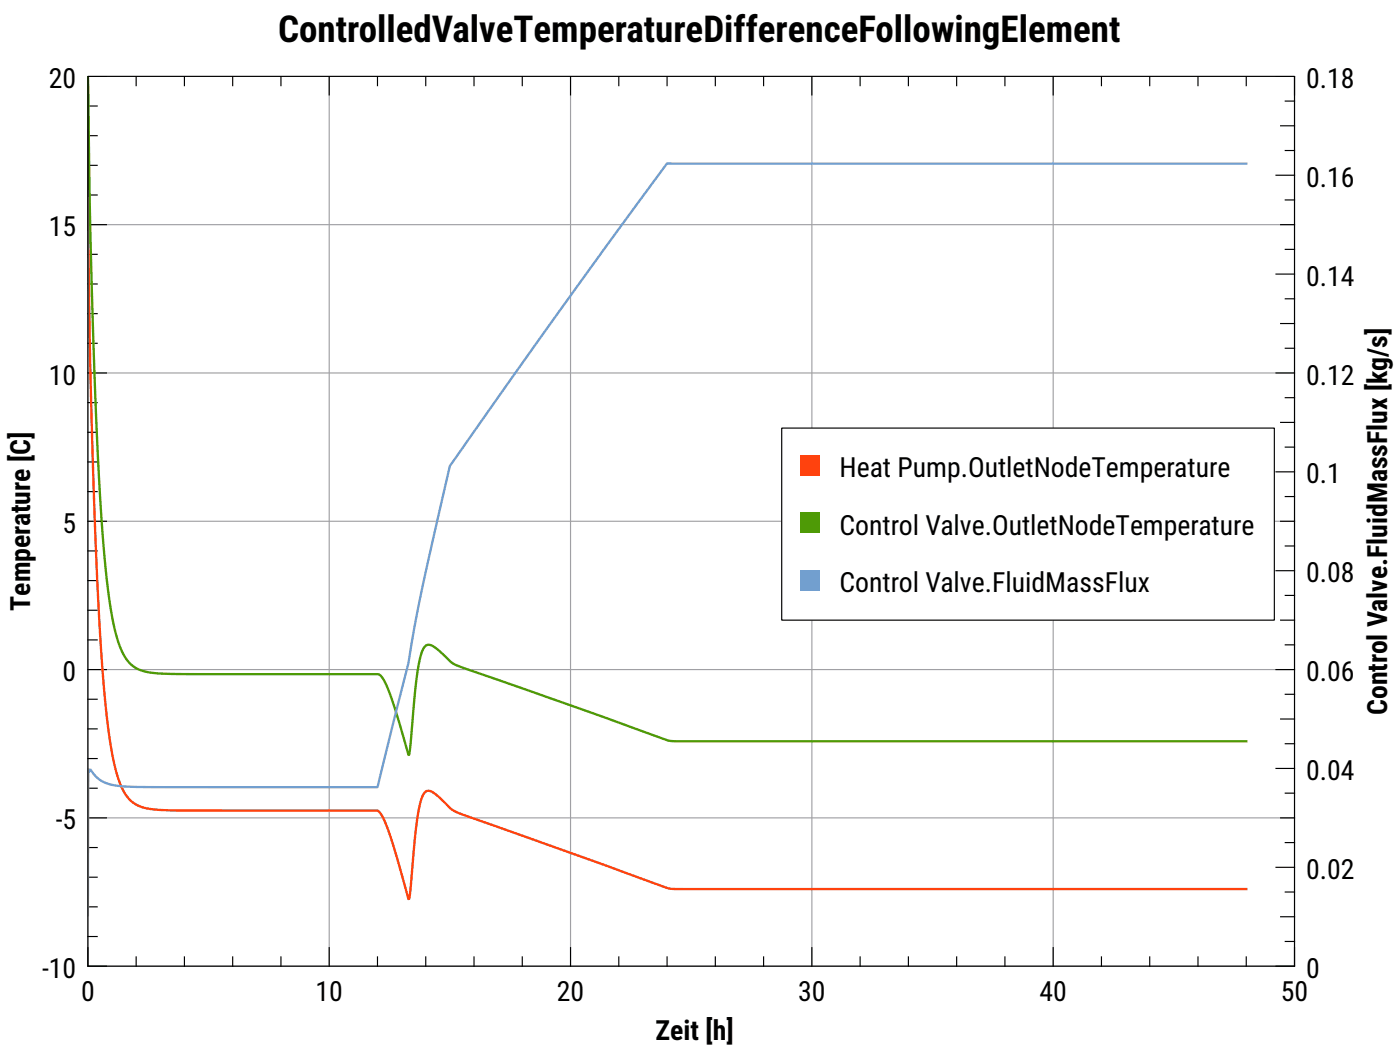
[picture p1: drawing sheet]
<svg xmlns="http://www.w3.org/2000/svg" width="160mm" height="120mm" viewBox="0 0 160 120" stroke-linecap="round" stroke-linejoin="round" font-family="sans-serif">
<path d="M10.1 8.7h138v101.8h-138zM37.7 8.7v101.8M65.3 8.7v101.8M92.9 8.7v101.8M120.5 8.7v101.8M10.1 25.7h138M10.1 59.6h138M10.1 42.6h138M10.1 76.6h138M10.1 93.5h138" fill="none" stroke="#a0a0a4" stroke-width=".13"/>
<g fill="none" stroke="#000" stroke-width=".13">
<path d="M10.1 18.9h1M10.1 15.5h1M10.1 12.1h1M12.2 8.7h-2.1v2.2M15.6 8.7v1.1M21.1 8.7v1.1M26.6 8.7v1.1M32.1 8.7v1.1M37.7 8.7v2.2M43.2 8.7v1.1M48.7 8.7v1.1M54.2 8.7v1.1"/>
<path d="M59.7 8.7v1.1M65.3 8.7v2.2M70.8 8.7v1.1M76.3 8.7v1.1M81.8 8.7v1.1M87.4 8.7v1.1M92.9 8.7v2.2M98.4 8.7v1.1M103.9 8.7v1.1M109.4 8.7v1.1M115 8.7v1.1M120.5 8.7v2.2"/>
<path d="M126 8.7v1.1M131.5 8.7v1.1M137.1 8.7v1.1M142.6 8.7v1.1M146 8.7h2.1v2.2M146.5 14.4h1.6M147 17.2h1.1M147 11.6h1.1M10.1 39.3h1M10.1 35.9h1M10.1 32.5h1M10.1 29.1h1"/>
<path d="M10.1 22.3h1M10.1 25.7h2.1M146 31.3h2.1M146 20h2.1M146.5 25.7h1.6M146.5 37h1.6M147 39.8h1.1M147 34.2h1.1M147 28.5h1.1M147 22.9h1.1M10.1 56.2h1M10.1 52.8h1"/>
<path d="M10.1 49.4h1M10.1 46h1M10.1 59.6h2.1M10.1 42.6h2.1M146 42.6h2.1M146 54h2.1M146.5 59.6h1.6M146.5 48.3h1.6M147 56.8h1.1M147 51.1h1.1M147 45.5h1.1M10.1 80h1"/>
<path d="M10.1 73.2h1M10.1 69.8h1M10.1 66.4h1M10.1 63h1M10.1 76.6h2.1M146 76.6h2.1M146 65.3h2.1M146.5 70.9h1.6M147 79.4h1.1M147 73.7h1.1M147 68.1h1.1M147 62.4h1.1"/>
<path d="M10.1 96.9h1M10.1 90.1h1M10.1 86.7h1M10.1 83.3h1M10.1 93.5h2.1M146 99.2h2.1M146 87.9h2.1M146.5 93.5h1.6M146.5 82.2h1.6M147 96.3h1.1M147 90.7h1.1M147 85h1.1"/>
<path d="M10.1 108.4v2.1h2.1M10.1 107.1h1M10.1 103.7h1M10.1 100.3h1M15.6 109.4v1.1M21.1 109.4v1.1M26.6 109.4v1.1M32.1 109.4v1.1M37.7 108.4v2.1M43.2 109.4v1.1M48.7 109.4v1.1M54.2 109.4v1.1"/>
<path d="M59.7 109.4v1.1M65.3 108.4v2.1M70.8 109.4v1.1M76.3 109.4v1.1M81.8 109.4v1.1M87.4 109.4v1.1M92.9 108.4v2.1M98.4 109.4v1.1M103.9 109.4v1.1M109.4 109.4v1.1M115 109.4v1.1M120.5 108.4v2.1"/>
<path d="M126 109.4v1.1M131.5 109.4v1.1M137.1 109.4v1.1M142.6 109.4v1.1M146.5 104.8h1.6M147 107.6h1.1M147 102h1.1M148.1 108.4v2.1h-2.1"/>
</g>
<path d="M10.1 8.7v21.6a953.2 953.2 0 0 0 1.3 42l.7 8.3 .3 3.2 .5 2.8 .5 2.1 .6 1.4 .6 1.1 .8 .7 .6 .3 .9 .2 2.3 .2 24 .1a4.1 4.1 0 0 1 1.1 2l.9 2.5 1.6 5.6 .2-1.1 .3-3.8a28.1 28.1 0 0 1 1-6.8 .81 .81 0 0 1 .6-.7 .81 .81 0 0 1 .9 .4l1.8 1.7 .9 .5 24.2 8.6 65.9 .1" fill="none" stroke="#ff420e" stroke-width=".26"/>
<path d="M10.1 8.7a1108 1108 0 0 0 1.2 46.2l.7 9.1 .4 3.4 .4 3.1 .5 2.2 .6 1.6 .6 1.1 .8 .8 .6 .4 .9 .2 2.4 .2 24 .1a2.8 2.8 0 0 1 1.2 1.8l.9 2.5 1.5 5 .2-1.2 .3-3.9a29.1 29.1 0 0 1 1-6.8 .84 .84 0 0 1 .6-.8 .84 .84 0 0 1 .9 .4l1.8 1.6 .8 .5 24.3 8.5 65.9 .1" fill="none" stroke="#4e9a06" stroke-width=".26"/>
<path d="M142.6 18.7h-66.3l-12.3 16.8-12.5 17.8-2.8 12.3-1.3 6.3a63.9 63.9 0 0 1-2.1 9.3l-2.1 8.8h-24.9l-4-.1-1.4-.2-1.1-.3-.8-.6-.6-.8-.3 .3v-.4v16.8" fill="none" stroke="#729fcf" stroke-width=".26"/>
<path d="M89.4 48.9h56.4v22h-56.4z" fill="#fff" stroke="#000" stroke-width=".13"/>
<path d="M91.5 52h2.3v2.4h-2.3z" fill-rule="evenodd" fill="#ff420e"/>
<path d="M91.5 58.6h2.3v2.4h-2.3z" fill-rule="evenodd" fill="#4e9a06"/>
<path d="M91.5 65.2h2.3v2.4h-2.3z" fill-rule="evenodd" fill="#729fcf"/>
<path d="M10.1 8.7h138v101.8h-138z" fill="none" stroke="#000" stroke-width=".13"/>
<text font-size="4.2" x="31.8" y="4.8">ControlledValveTemperatureDifferenceFollowingElement</text>
<g font-size="3.2">
<text x="5.6" y="10.1">20</text>
<text x="149.4" y="10.1">0.18</text>
<text x="149.4" y="21.4">0.16</text>
<text x="5.6" y="27">15</text>
<text x="149.4" y="32.7">0.14</text>
<text x="5.6" y="44">10</text>
<text x="149.4" y="44">0.12</text>
<text x="96" y="54.5">Heat Pump.OutletNodeTemperature</text>
<text x="149.4" y="55.3">0.1</text>
<text x="7.2" y="60.9">5</text>
<text x="96" y="61.1">Control Valve.Outlet</text>
<text x="121" y="61.1">NodeTemperature</text>
<text x="3.4" y="69.8" transform="rotate(-90 3.4 69.8)">Temperature [C]</text>
<text x="96" y="67.7">Control Valve.FluidMassFlux</text>
<text x="149.4" y="66.6">0.08</text>
<text x="7.2" y="77.9">0</text>
<text x="149.4" y="77.9">0.06</text>
<text x="158.7" y="81.7" transform="rotate(-90 158.7 81.7)">Control Valve.FluidMassFlux [kg/s]</text>
<text x="149.4" y="89.2">0.04</text>
<text x="6.4" y="94.8">-5</text>
<text x="149.4" y="100.5">0.02</text>
<text x="4.8" y="111.8">-10</text>
<text x="149.4" y="111.8">0</text>
<text x="9.3" y="114.4">0</text>
<text x="36.1" y="114.4">10</text>
<text x="63.7" y="114.4">20</text>
<text x="75" y="118.9">Zeit [h]</text>
<text x="91.3" y="114.4">30</text>
<text x="118.9" y="114.4">40</text>
<text x="146.5" y="114.4">50</text>
</g>
</svg>
